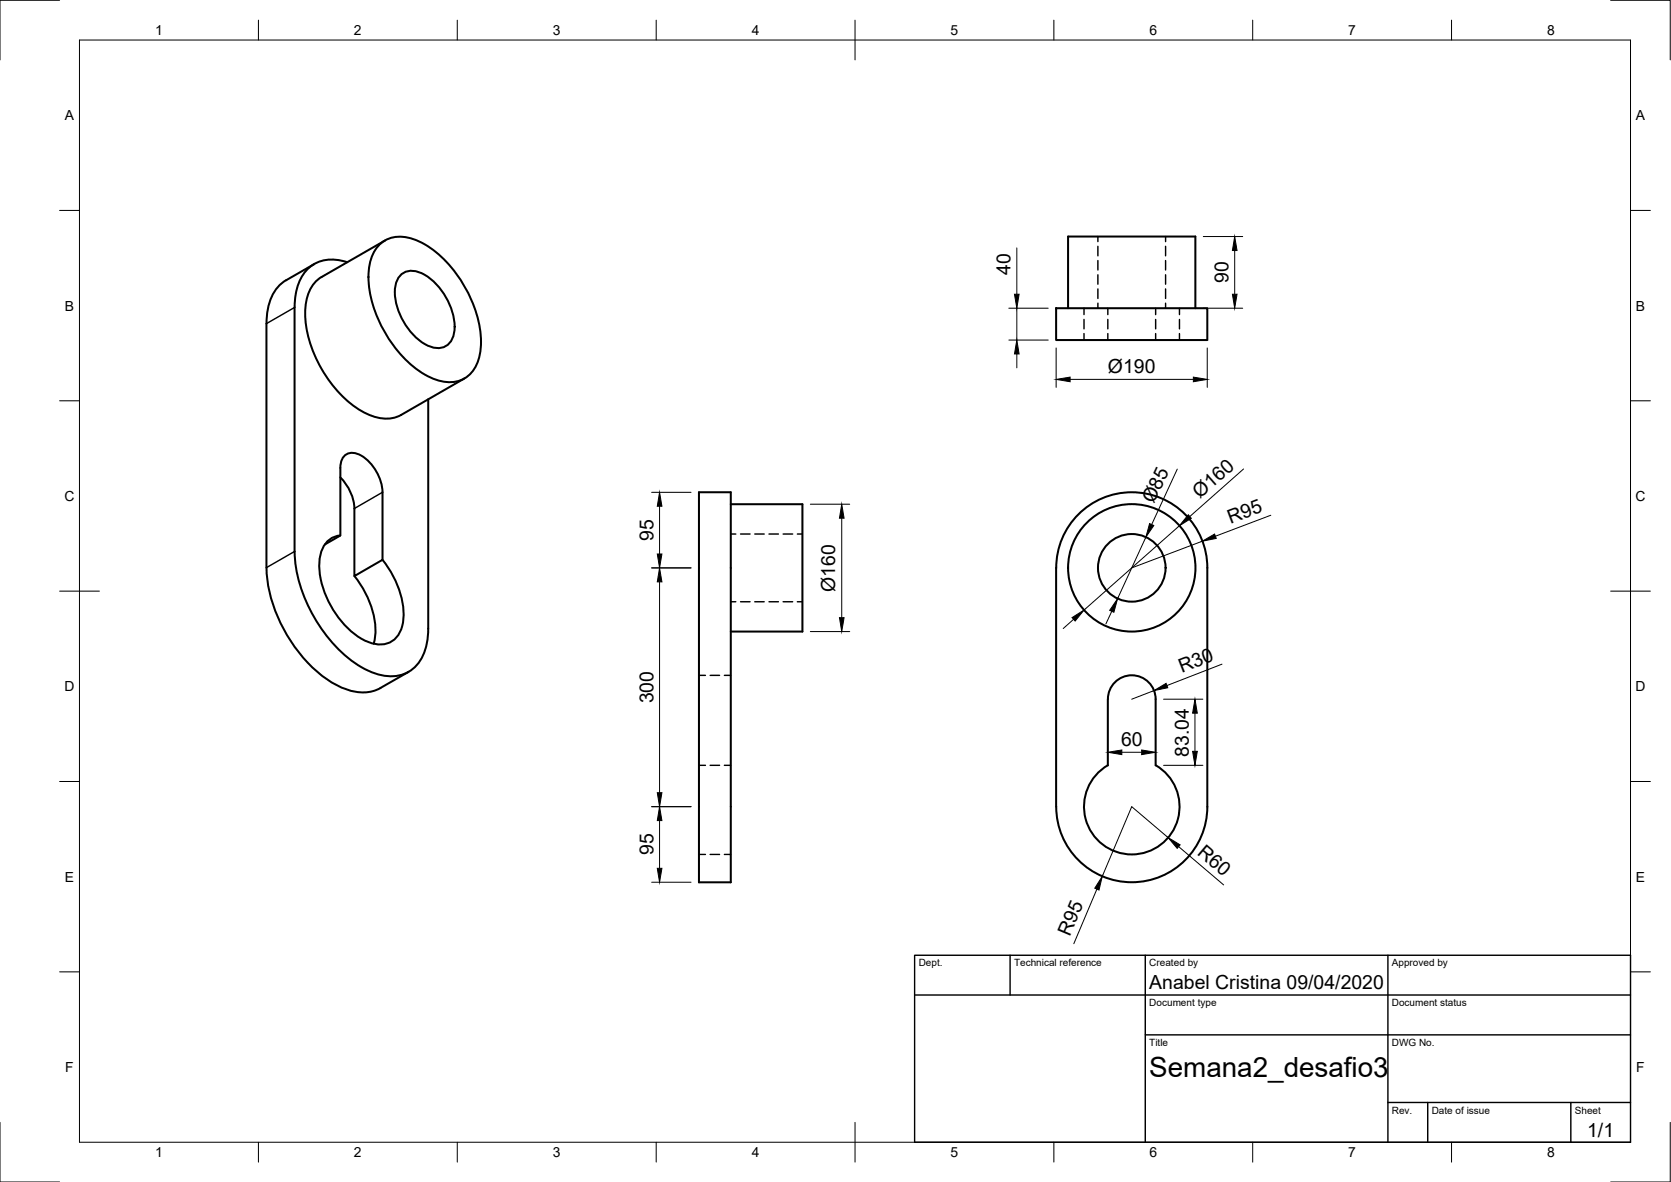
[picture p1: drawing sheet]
<svg xmlns="http://www.w3.org/2000/svg" width="420mm" height="297mm" viewBox="0 0 420 297" stroke-linecap="round" stroke-linejoin="round" font-family="sans-serif">
<!-- layer: Visible -->
<g fill="none" stroke="#000" stroke-width=".51">
<path d="M74.1 77.3v61.3M79 66.4l-7 4a11.3 11.3 0 0 0-4.9 9.5l-.1 62.7a37.1 37.1 0 0 0 16.8 29.1 12.8 12.8 0 0 0 10.9 1.7l1-.5M87.3 65.9a9.2 9.2 0 0 0-10.8 2.7 14.3 14.3 0 0 0-2.4 8.7M95.1 61.9a7.8 7.8 0 0 1 8.8-1.8 26.3 26.3 0 0 1 13.3 12.6 25.8 25.8 0 0 1 3.5 16.3 7.8 7.8 0 0 1-11.1 6.4 26.3 26.3 0 0 1-13.3-12.6 25.8 25.8 0 0 1-3.4-16.3 9.7 9.7 0 0 1 2.2-4.6zM96.8 60.4l-15.9 9.2a10 10 0 0 0-4.2 9.1 31.2 31.2 0 0 0 14.2 24.6 10 10 0 0 0 10 1M100.8 69a4.8 4.8 0 0 1 6 .1 16.2 16.2 0 0 1 7.4 14.1 4.3 4.3 0 0 1-6.4 3.8 16 16 0 0 1-8.5-14.7 5.2 5.2 0 0 1 1.5-3.3zM265.6 77.5h38v8h-38zM268.6 77.5v-18.1h32v18.1M116.8 95.1l-15.9 9.2M85.6 120a11.9 11.9 0 0 1 3.5 7.8v17l7.1-4.1v-17a11.4 11.4 0 0 0-6.2-9.6 2.97 2.97 0 0 0-4.4 2.5v18l-3.9 2.2M107.7 100.3v57.6a12.2 12.2 0 0 1-4.4 10.6 10.6 10.6 0 0 1-10.8 0 34.6 34.6 0 0 1-15.6-17.6 32.2 32.2 0 0 1-2.8-12.3M85.6 134.6a5.9 5.9 0 0 0-5.2 5.5 21.9 21.9 0 0 0 5.7 16.3 14.6 14.6 0 0 0 9.3 5.6 5.6 5.6 0 0 0 5.7-4.7 19.1 19.1 0 0 0-3.2-14.1l-1.7-2.5"/>
<path d="M175.7 123.7h8v98h-8zM183.7 126.7h18.1v32h-18.1M271.1 129.3a19 19 0 0 1 20.8-4.2 19 19 0 0 1 11.7 17.6v60a19 19 0 0 1-19 19 19 19 0 0 1-19-19v-60a18.9 18.9 0 0 1 5.5-13.4zM89.1 144.7a22.4 22.4 0 0 1 5.3 14.9l-.4 2.2M102.7 168.8l-7 4.1M278.6 175.7v16.6M278.6 175.7a6 6 0 0 1 6-6 6 6 0 0 1 6 6v16.6M290.6 192.3a12 12 0 0 1 3.2 18.1 12 12 0 0 1-18.4 0 12 12 0 0 1 3.2-18.1"/>
<circle cx="284.6" cy="142.7" r="8.5"/>
<circle cx="284.6" cy="142.7" r="16"/>
</g>
<!-- layer: Hidden -->
<g fill="none" stroke="#000" stroke-width=".36">
<path d="M276.1 59.4v1.3M293.1 59.4v1.3M272.6 77.5v1.6M276.1 61.9v2.4M276.1 65.5v2.3M276.1 69.1v2.3M276.1 72.6v2.4M276.1 76.2v1.3M278.6 77.5v1.6M290.6 77.5v1.6M293.1 61.9v2.4M293.1 65.5v2.3"/>
<path d="M293.1 69.1v2.3M293.1 72.6v2.4M293.1 76.2v1.3M296.6 77.5v1.6M272.6 80.3v2.3M272.6 83.8v1.7M278.6 80.3v2.3M278.6 83.8v1.7M290.6 80.3v2.3M290.6 83.8v1.7M296.6 80.3v2.3M296.6 83.8v1.7"/>
<path d="M183.7 134.2h1.3M186.2 134.2h2.4M189.8 134.2h2.4M193.4 134.2h2.3M196.9 134.2h2.4M200.5 134.2h1.3M183.7 151.2h1.3M186.2 151.2h2.4M189.8 151.2h2.4M193.4 151.2h2.3M196.9 151.2h2.4M200.5 151.2h1.3"/>
<path d="M175.7 169.7h1.7M178.6 169.7h2.3M182.1 169.7h1.6M175.7 192.3h1.7M178.6 192.3h2.3M182.1 192.3h1.6M175.7 214.7h1.7M178.6 214.7h2.3M182.1 214.7h1.6"/>
</g>
<!-- layer: Visible Narrow -->
<path d="M74.1 77.3l-7.1 4M74.1 138.6l-7.1 4M96.2 123.7l-7.1 4.1" fill="none" stroke="#000" stroke-width=".36"/>
<!-- layer: Border -->
<g fill="none" stroke="#000" stroke-width=".25">
<path d="M15 .1h-15v15M20 10.1h390v276.9h-390zM65 5.1v5M115 5.1v5M165 5.1v5M215 5.1v10M265 5.1v5M315 5.1v5M365 5.1v5M405 .1h15v15M15 52.9h5M410 52.9h5"/>
<path d="M15 100.7h5M410 100.7h5M15 148.6h10M405 148.6h10M15 196.4h5M410 196.4h5M15 244.2h5M410 244.2h5M0 282.1v14.9h15M65 287v5M115 287v5M165 287v5"/>
<path d="M215 282.1v9.9M265 287v5M315 287v5M365 287v5M420 282.1v14.9h-15"/>
</g>
<!-- layer: TitleBlock -->
<path d="M230 240.1h180v46.9h-180zM230 250h180M254 240.1v9.9M288 240.1v46.9M349 240.1v46.9M288 260.1h122M349 277.1h61M359 277.1v9.9M395 277.1v9.9" fill="none" stroke="#000" stroke-width=".36"/>
<!-- layer: Dimensions -->
<g fill="none" stroke="#000" stroke-width=".25">
<path d="M302.6 59.4h9.9M253.7 77.5h9.9M255.7 62.3v11.6M255.7 77.5v8M302.6 77.5h9.9M310.5 63v10.9M253.7 85.5h9.9M255.7 88.9v3.5M265.6 87.4v10M269.1 95.3h31M303.6 87.4v10M296 117.9l-6.4 13.9"/>
<path d="M312.7 117.9l-13.5 11.9M163.9 123.7h9.9M165.8 127.2v12M203.8 126.7h9.9M211.6 130.2v25M288.1 135l-7.1 15.4M296.5 132.1l-23.9 21.2M302.3 136l-17.7 6.7M319.5 129.5l-13.9 5.3M163.9 142.7h9.9M165.8 146.2v53M203.8 158.7h9.9"/>
<path d="M270 155.6l-2.7 2.4M279.5 153.6l-1.4 3.2M290.2 173.6l-5.6 2.1M292.6 175.7h9.9M300.5 179.2v9.6M307.3 166.9l-13.9 5.4M282.1 189h5M292.6 192.3h9.9M163.9 202.7h9.9M165.8 206.2v12M293.7 210.5l-9.1-7.8-7.4 17.5M296.4 212.8l11.3 9.6"/>
<path d="M163.9 221.7h9.9M275.8 223.4l-5.8 13.8"/>
</g>
<g fill="#000" stroke="#000" stroke-width=".25">
<path d="M255.1 73.9h1.1l-.5 3.6zM309.9 73.9h1.1l-.5 3.6zM310.5 59.4l.5 3.6h-1.1zM255.7 85.5l.5 3.4h-1.1zM265.6 95.3l3.5-.5v1.1zM300.1 94.8l3.5 .5-3.5 .6zM165.3 139.2h1.1l-.6 3.5zM165.8 123.7l.6 3.5h-1.1zM211.6 126.7l.6 3.5h-1.1zM289.1 131.6l1 .5-2 2.9zM298.8 129.4l.8 .8-3.1 1.9zM302.3 136l3.1-1.8 .4 1.1z"/>
<path d="M165.8 142.7l.6 3.5h-1.1zM211.1 155.2h1.1l-.6 3.5zM269.6 155.2l3-1.9-2.3 2.8zM281 150.4l-.9 3.5-1.1-.5zM290.2 173.6l3-1.9 .4 1.1zM300.5 175.7l.6 3.5h-1.2zM165.3 199.2h1.1l-.6 3.5zM278.6 189l3.5-.5v1.1zM287.1 188.5l3.5 .5-3.5 .6zM299.9 188.8h1.2l-.6 3.5zM165.3 218.2h1.1l-.6 3.5zM165.8 202.7l.6 3.5h-1.1z"/>
<path d="M293.7 210.5l3 1.8-.7 .9zM277.2 220.2l-.9 3.5-1-.5z"/>
</g>
<text font-size="7" x="289" y="270.6">Semana2_desafio3</text>
<g font-size="4.9">
<text x="254.1" y="69" transform="rotate(-90 254.1 69)">40</text>
<text x="308.9" y="71.1" transform="rotate(-90 308.9 71.1)">90</text>
<text x="278.6" y="93.7">Ø190</text>
<text x="301.7" y="125.4" transform="rotate(-41 301.7 125.4)">Ø160</text>
<text x="290.1" y="126.8" transform="rotate(-65 290.1 126.8)">Ø85</text>
<text x="309.4" y="131.7" transform="rotate(-21 309.4 131.7)">R95</text>
<text x="164.3" y="135.9" transform="rotate(-90 164.3 135.9)">95</text>
<text x="210" y="148.7" transform="rotate(-90 210 148.7)">Ø160</text>
<text x="297.2" y="169.1" transform="rotate(-21 297.2 169.1)">R30</text>
<text x="164.3" y="176.8" transform="rotate(-90 164.3 176.8)">300</text>
<text x="281.9" y="187.5">60</text>
<text x="298.9" y="190.1" transform="rotate(-90 298.9 190.1)">83.04</text>
<text x="164.3" y="214.9" transform="rotate(-90 164.3 214.9)">95</text>
<text x="300.9" y="214.6" transform="rotate(40 300.9 214.6)">R60</text>
<text x="269" y="235.5" transform="rotate(-67 269 235.5)">R95</text>
<text x="289" y="248.5">Anabel Cristina 09/04/2020</text>
<text x="399.1" y="285.7">1/1</text>
</g>
<g font-size="3.5">
<text x="39" y="8.8">1</text>
<text x="89" y="8.8">2</text>
<text x="139" y="8.8">3</text>
<text x="189" y="8.8">4</text>
<text x="239" y="8.8">5</text>
<text x="289" y="8.8">6</text>
<text x="339" y="8.8">7</text>
<text x="389" y="8.8">8</text>
<text x="16.3" y="30.2">A</text>
<text x="411.3" y="30.2">A</text>
<text x="16.3" y="78">B</text>
<text x="411.3" y="78">B</text>
<text x="16.2" y="125.9">C</text>
<text x="411.2" y="125.9">C</text>
<text x="16.2" y="173.7">D</text>
<text x="411.2" y="173.7">D</text>
<text x="16.3" y="221.6">E</text>
<text x="411.3" y="221.6">E</text>
<text x="16.4" y="269.4">F</text>
<text x="411.4" y="269.4">F</text>
<text x="39" y="290.8">1</text>
<text x="89" y="290.8">2</text>
<text x="139" y="290.8">3</text>
<text x="189" y="290.8">4</text>
<text x="239" y="290.8">5</text>
<text x="289" y="290.8">6</text>
<text x="339" y="290.8">7</text>
<text x="389" y="290.8">8</text>
</g>
<g font-size="2.5">
<text x="231" y="242.9">Dept.</text>
<text x="255" y="242.9">Technical reference</text>
<text x="289" y="242.9">Created by</text>
<text x="350" y="242.9">Approved by</text>
<text x="289" y="252.8">Document type</text>
<text x="350" y="252.8">Document status</text>
<text x="289" y="262.9">Title</text>
<text x="350" y="262.9">DWG No.</text>
<text x="350" y="279.9">Rev.</text>
<text x="360" y="279.9">Date of issue</text>
<text x="396" y="279.9">Sheet</text>
</g>
</svg>
